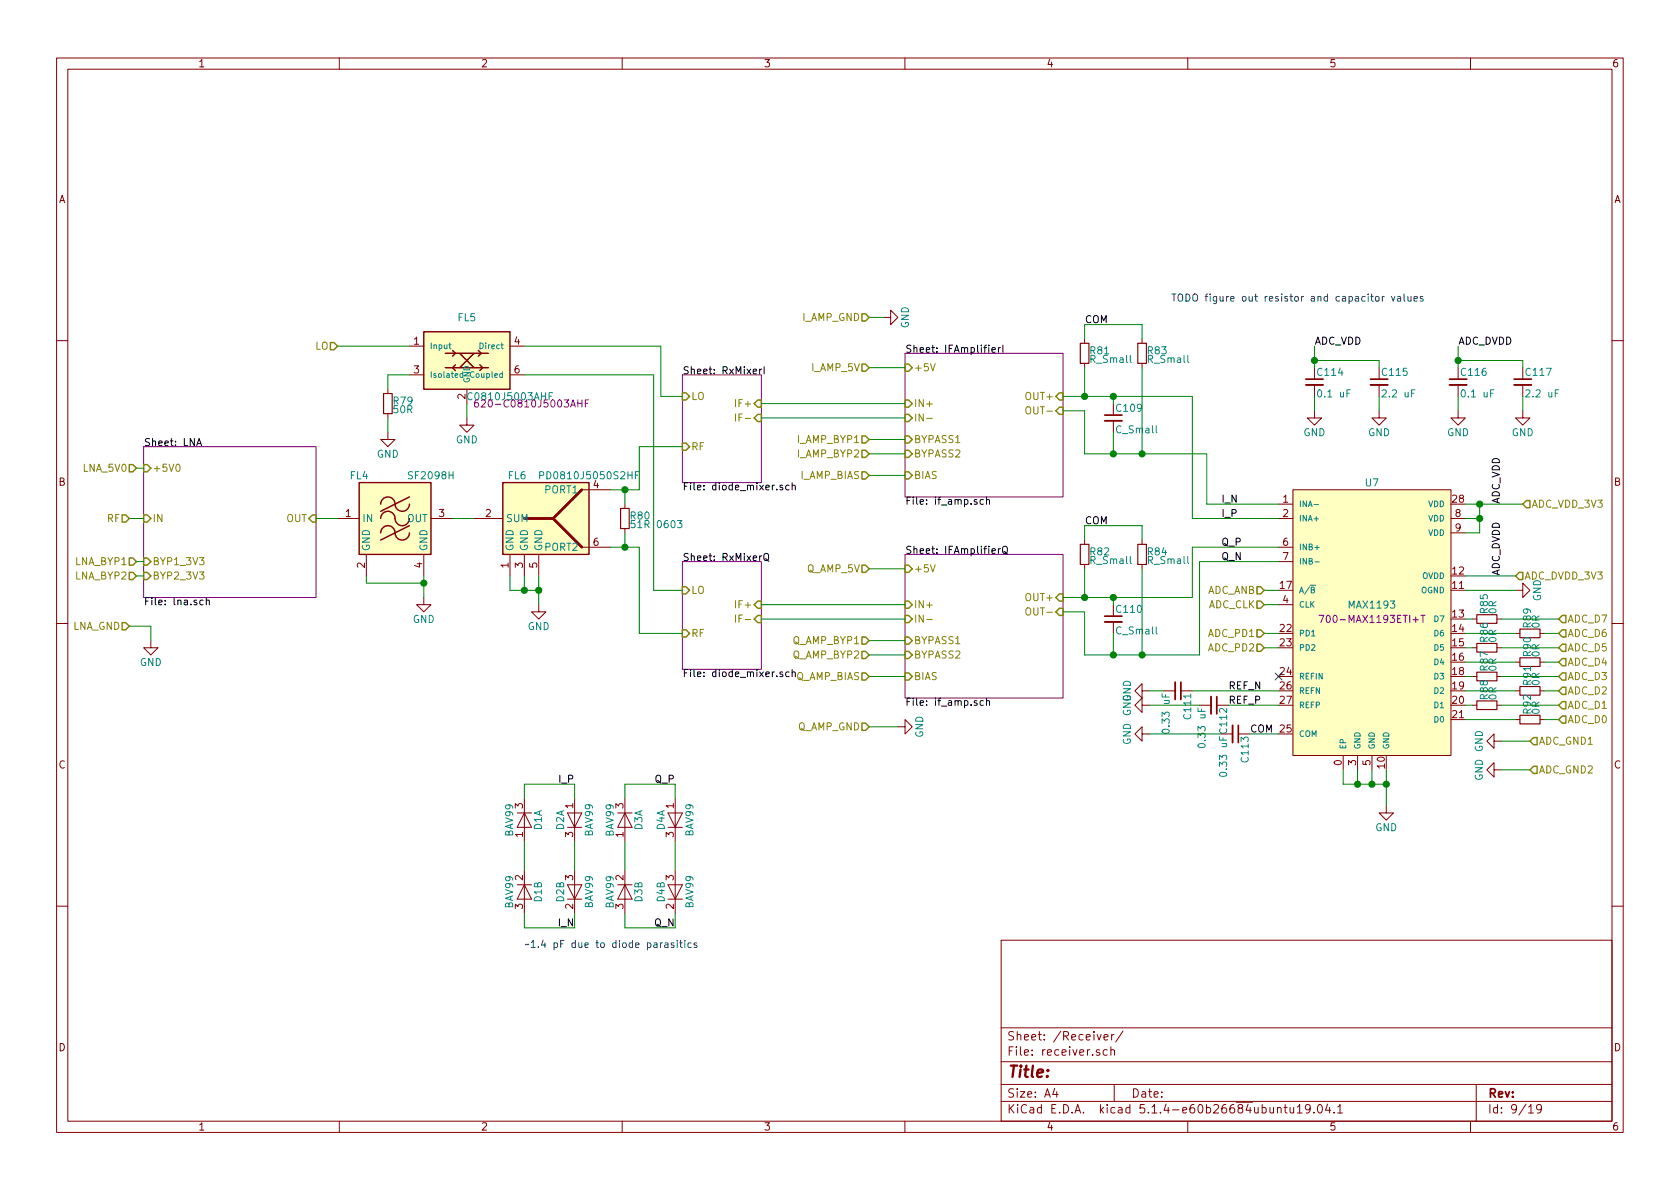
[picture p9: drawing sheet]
EESchema Schematic File Version 4
LIBS:discrete-rf-board-cache
EELAYER 30 0
EELAYER END
$Descr A4 11693 8268
encoding utf-8
Sheet 9 19
Title ""
Date ""
Rev ""
Comp ""
Comment1 ""
Comment2 ""
Comment3 ""
Comment4 ""
$EndDescr
$Sheet
S 6300 2450 1100 1000
U 5CC4DFC2
F0 "IFAmplifierI" 50
F1 "if_amp.sch" 50
F2 "+5V" I L 6300 2550 50 
F3 "IN+" I L 6300 2800 50 
F4 "IN-" I L 6300 2900 50 
F5 "BIAS" I L 6300 3300 50 
F6 "OUT+" I R 7400 2750 50 
F7 "OUT-" I R 7400 2850 50 
F8 "BYPASS1" I L 6300 3050 50 
F9 "BYPASS2" I L 6300 3150 50 
$EndSheet
$Sheet
S 4750 3900 550  750 
U 5CC4015A
F0 "RxMixerQ" 50
F1 "diode_mixer.sch" 50
F2 "LO" I L 4750 4100 50 
F3 "RF" I L 4750 4400 50 
F4 "IF+" I R 5300 4200 50 
F5 "IF-" I R 5300 4300 50 
$EndSheet
$Sheet
S 6300 3850 1100 1000
U 5CC9409A
F0 "IFAmplifierQ" 50
F1 "if_amp.sch" 50
F2 "+5V" I L 6300 3950 50 
F3 "IN+" I L 6300 4200 50 
F4 "IN-" I L 6300 4300 50 
F5 "BIAS" I L 6300 4700 50 
F6 "OUT+" I R 7400 4150 50 
F7 "OUT-" I R 7400 4250 50 
F8 "BYPASS1" I L 6300 4450 50 
F9 "BYPASS2" I L 6300 4550 50 
$EndSheet
$Sheet
S 1000 3100 1200 1050
U 5CE74EBE
F0 "LNA" 50
F1 "lna.sch" 50
F2 "OUT" I R 2200 3600 50 
F3 "IN" I L 1000 3600 50 
F4 "+5V0" I L 1000 3250 50 
F5 "BYP1_3V3" I L 1000 3900 50 
F6 "BYP2_3V3" I L 1000 4000 50 
$EndSheet
$Comp
L discrete-parts:SF2098H FL4
U 1 1
P 2750 3600
F 0 "FL4" H 2500 3900 50  0000 C CNN
F 1 "SF2098H" H 3000 3900 50  0000 C CNN
F 2 "" H 2750 3150 50  0001 C CNN
F 3 "" H 2750 4000 50  0001 C CNN
F 4 "719-SF2098H " H 2750 3600 50  0001 C CNN "Mouser"
	1    2750 3600
	1    0    0    -1  
$EndComp
$Comp
L power:GND #PWR0133
U 1 1
P 2950 4150
F 0 "#PWR0133" H 2950 3900 50  0001 C CNN
F 1 "GND" H 2950 4000 50  0000 C CNN
F 2 "" H 2950 4150 50  0001 C CNN
F 3 "" H 2950 4150 50  0001 C CNN
	1    2950 4150
	1    0    0    -1  
$EndComp
Wire Wire Line
	2550 4000 2550 4050
Wire Wire Line
	2550 4050 2950 4050
Wire Wire Line
	2950 4050 2950 4000
Wire Wire Line
	2950 4050 2950 4150
Connection ~ 2950 4050
Wire Wire Line
	2200 3600 2350 3600
Text HLabel 900  3600 0    50   Input ~ 0
RF
Wire Wire Line
	900  3600 1000 3600
Wire Wire Line
	4250 3400 4350 3400
Wire Wire Line
	4450 3400 4450 3100
Wire Wire Line
	4450 3100 4750 3100
Wire Wire Line
	4250 3800 4350 3800
Wire Wire Line
	4450 3800 4450 4400
Wire Wire Line
	4450 4400 4750 4400
Wire Wire Line
	3300 3600 3150 3600
$Comp
L discrete-parts:PD0810J5050S2HF FL?
U 1 1
P 3850 3600
AR Path="/5CA6B0B3/5D8AC43A" Ref="FL?"  Part="1" 
AR Path="/5CA6B0AA/5D8AC43A" Ref="FL6"  Part="1" 
F 0 "FL6" H 3600 3900 50  0000 C CNN
F 1 "PD0810J5050S2HF" H 4100 3900 50  0000 C CNN
F 2 "discrete_footprints:Anaren_PD0810J5050S2HF" H 3750 3150 50  0001 C CNN
F 3 "" H 4150 3050 50  0001 C CNN
F 4 " 620-PD0810J5050S2HF" H 3850 3600 50  0001 C CNN "Mouser"
	1    3850 3600
	1    0    0    -1  
$EndComp
$Comp
L power:GND #PWR0135
U 1 1
P 3750 4200
F 0 "#PWR0135" H 3750 3950 50  0001 C CNN
F 1 "GND" H 3750 4050 50  0000 C CNN
F 2 "" H 3750 4200 50  0001 C CNN
F 3 "" H 3750 4200 50  0001 C CNN
	1    3750 4200
	1    0    0    -1  
$EndComp
Wire Wire Line
	3750 4000 3750 4100
Wire Wire Line
	3650 4000 3650 4100
Wire Wire Line
	3650 4100 3750 4100
Connection ~ 3750 4100
Wire Wire Line
	3750 4100 3750 4200
Wire Wire Line
	3550 4000 3550 4100
Wire Wire Line
	3550 4100 3650 4100
Connection ~ 3650 4100
$Comp
L discrete-parts:C0810J5003AHF FL5
U 1 1
P 3250 2200
F 0 "FL5" H 3250 2200 50  0000 C CNN
F 1 "C0810J5003AHF" H 3550 1650 50  0000 C CNN
F 2 "discrete_footprints:Anaren_C0810J5003AHF" H 3250 2200 50  0001 C CNN
F 3 "" H 3250 2200 50  0001 C CNN
F 4 " 620-C0810J5003AHF " H 3700 1600 50  0000 C CNN "Mouser"
	1    3250 2200
	1    0    0    -1  
$EndComp
Wire Wire Line
	3650 2400 4600 2400
Wire Wire Line
	4600 2400 4600 2750
Wire Wire Line
	4600 2750 4750 2750
Wire Wire Line
	3650 2600 4550 2600
Wire Wire Line
	4550 2600 4550 4100
Wire Wire Line
	4550 4100 4750 4100
$Comp
L power:GND #PWR0134
U 1 1
P 3250 2900
F 0 "#PWR0134" H 3250 2650 50  0001 C CNN
F 1 "GND" H 3250 2750 50  0000 C CNN
F 2 "" H 3250 2900 50  0001 C CNN
F 3 "" H 3250 2900 50  0001 C CNN
	1    3250 2900
	1    0    0    -1  
$EndComp
Wire Wire Line
	3250 2900 3250 2800
$Comp
L Device:R_Small R79
U 1 1
P 2700 2800
F 0 "R79" H 2730 2820 50  0000 L CNN
F 1 "50R" H 2730 2760 50  0000 L CNN
F 2 "" H 2700 2800 50  0001 C CNN
F 3 "~" H 2700 2800 50  0001 C CNN
	1    2700 2800
	1    0    0    -1  
$EndComp
$Comp
L power:GND #PWR0132
U 1 1
P 2700 3000
F 0 "#PWR0132" H 2700 2750 50  0001 C CNN
F 1 "GND" H 2700 2850 50  0000 C CNN
F 2 "" H 2700 3000 50  0001 C CNN
F 3 "" H 2700 3000 50  0001 C CNN
	1    2700 3000
	1    0    0    -1  
$EndComp
Wire Wire Line
	2700 3000 2700 2900
Wire Wire Line
	2700 2700 2700 2600
Wire Wire Line
	2700 2600 2850 2600
Text HLabel 2350 2400 0    50   Input ~ 0
LO
Wire Wire Line
	2350 2400 2850 2400
$Comp
L discrete-parts:MAX1193 U7
U 1 1
P 9550 3400
F 0 "U7" H 9550 3450 50  0000 C CNN
F 1 "MAX1193" H 9550 2600 50  0000 C CNN
F 2 "" H 9550 3400 50  0001 C CNN
F 3 "" H 9550 3400 50  0001 C CNN
F 4 " 700-MAX1193ETI+T " H 9550 2500 50  0000 C CNN "Mouser"
	1    9550 3400
	1    0    0    -1  
$EndComp
$Comp
L Device:R_Small R82
U 1 1
P 7550 3850
F 0 "R82" H 7580 3870 50  0000 L CNN
F 1 "R_Small" H 7580 3810 50  0000 L CNN
F 2 "" H 7550 3850 50  0001 C CNN
F 3 "~" H 7550 3850 50  0001 C CNN
	1    7550 3850
	1    0    0    -1  
$EndComp
$Comp
L Device:R_Small R84
U 1 1
P 7950 3850
F 0 "R84" H 7980 3870 50  0000 L CNN
F 1 "R_Small" H 7980 3810 50  0000 L CNN
F 2 "" H 7950 3850 50  0001 C CNN
F 3 "~" H 7950 3850 50  0001 C CNN
	1    7950 3850
	1    0    0    -1  
$EndComp
$Comp
L Device:C_Small C110
U 1 1
P 7750 4300
F 0 "C110" H 7760 4370 50  0000 L CNN
F 1 "C_Small" H 7760 4220 50  0000 L CNN
F 2 "" H 7750 4300 50  0001 C CNN
F 3 "~" H 7750 4300 50  0001 C CNN
	1    7750 4300
	1    0    0    -1  
$EndComp
Wire Wire Line
	7400 4150 7550 4150
Wire Wire Line
	7550 4150 7550 3950
Wire Wire Line
	7400 4250 7550 4250
Wire Wire Line
	7550 4250 7550 4550
Wire Wire Line
	7550 4550 7750 4550
Wire Wire Line
	7750 4550 7750 4400
Wire Wire Line
	7750 4550 7950 4550
Wire Wire Line
	7950 4550 7950 3950
Connection ~ 7750 4550
Wire Wire Line
	7750 4200 7750 4150
Wire Wire Line
	7750 4150 7550 4150
Connection ~ 7550 4150
Wire Wire Line
	7750 4150 8300 4150
Wire Wire Line
	8300 4150 8300 3800
Wire Wire Line
	8300 3800 8900 3800
Connection ~ 7750 4150
Wire Wire Line
	8350 3900 8350 4550
Wire Wire Line
	8350 4550 7950 4550
Connection ~ 7950 4550
Wire Wire Line
	7950 3750 7950 3650
Wire Wire Line
	7950 3650 7550 3650
Wire Wire Line
	7550 3650 7550 3750
Text Label 7550 3650 0    50   ~ 0
COM
$Comp
L Device:R_Small R81
U 1 1
P 7550 2450
F 0 "R81" H 7580 2470 50  0000 L CNN
F 1 "R_Small" H 7580 2410 50  0000 L CNN
F 2 "" H 7550 2450 50  0001 C CNN
F 3 "~" H 7550 2450 50  0001 C CNN
	1    7550 2450
	1    0    0    -1  
$EndComp
$Comp
L Device:R_Small R83
U 1 1
P 7950 2450
F 0 "R83" H 7980 2470 50  0000 L CNN
F 1 "R_Small" H 7980 2410 50  0000 L CNN
F 2 "" H 7950 2450 50  0001 C CNN
F 3 "~" H 7950 2450 50  0001 C CNN
	1    7950 2450
	1    0    0    -1  
$EndComp
$Comp
L Device:C_Small C109
U 1 1
P 7750 2900
F 0 "C109" H 7760 2970 50  0000 L CNN
F 1 "C_Small" H 7760 2820 50  0000 L CNN
F 2 "" H 7750 2900 50  0001 C CNN
F 3 "~" H 7750 2900 50  0001 C CNN
	1    7750 2900
	1    0    0    -1  
$EndComp
Wire Wire Line
	7400 2750 7550 2750
Wire Wire Line
	7550 2750 7550 2550
Wire Wire Line
	7400 2850 7550 2850
Wire Wire Line
	7550 2850 7550 3150
Wire Wire Line
	7550 3150 7750 3150
Wire Wire Line
	7750 3150 7750 3000
Wire Wire Line
	7750 3150 7950 3150
Wire Wire Line
	7950 3150 7950 2550
Connection ~ 7750 3150
Wire Wire Line
	7750 2800 7750 2750
Wire Wire Line
	7750 2750 7550 2750
Connection ~ 7550 2750
Connection ~ 7750 2750
Connection ~ 7950 3150
Wire Wire Line
	7950 2350 7950 2250
Wire Wire Line
	7950 2250 7550 2250
Wire Wire Line
	7550 2250 7550 2350
Text Label 7550 2250 0    50   ~ 0
COM
Wire Wire Line
	8400 3150 7950 3150
Wire Wire Line
	7750 2750 8300 2750
Wire Wire Line
	8400 3150 8400 3500
Wire Wire Line
	8400 3500 8900 3500
Wire Wire Line
	8300 2750 8300 3600
Wire Wire Line
	8300 3600 8900 3600
$Comp
L power:GND #PWR0143
U 1 1
P 9650 5600
F 0 "#PWR0143" H 9650 5350 50  0001 C CNN
F 1 "GND" H 9650 5450 50  0000 C CNN
F 2 "" H 9650 5600 50  0001 C CNN
F 3 "" H 9650 5600 50  0001 C CNN
	1    9650 5600
	1    0    0    -1  
$EndComp
Wire Wire Line
	9650 5600 9650 5450
Wire Wire Line
	9550 5350 9550 5450
Wire Wire Line
	9550 5450 9650 5450
Connection ~ 9650 5450
Wire Wire Line
	9650 5450 9650 5350
Wire Wire Line
	9450 5350 9450 5450
Wire Wire Line
	9450 5450 9550 5450
Connection ~ 9550 5450
Wire Wire Line
	9350 5350 9350 5450
Wire Wire Line
	9350 5450 9450 5450
Connection ~ 9450 5450
Wire Wire Line
	8700 5100 8900 5100
Text Label 8700 5100 0    50   ~ 0
COM
$Comp
L Device:C_Small C113
U 1 1
P 8600 5100
F 0 "C113" H 8610 5170 50  0000 L CNN
F 1 "0.33 uF" H 8610 5020 50  0000 L CNN
F 2 "" H 8600 5100 50  0001 C CNN
F 3 "~" H 8600 5100 50  0001 C CNN
	1    8600 5100
	0    1    1    0   
$EndComp
$Comp
L Device:C_Small C111
U 1 1
P 8200 4800
F 0 "C111" H 8210 4870 50  0000 L CNN
F 1 "0.33 uF" H 8210 4720 50  0000 L CNN
F 2 "" H 8200 4800 50  0001 C CNN
F 3 "~" H 8200 4800 50  0001 C CNN
	1    8200 4800
	0    1    1    0   
$EndComp
$Comp
L Device:C_Small C112
U 1 1
P 8450 4900
F 0 "C112" H 8460 4970 50  0000 L CNN
F 1 "0.33 uF" H 8460 4820 50  0000 L CNN
F 2 "" H 8450 4900 50  0001 C CNN
F 3 "~" H 8450 4900 50  0001 C CNN
	1    8450 4900
	0    1    1    0   
$EndComp
Wire Wire Line
	8550 4900 8900 4900
Wire Wire Line
	8300 4800 8900 4800
$Comp
L power:GND #PWR0138
U 1 1
P 8000 4800
F 0 "#PWR0138" H 8000 4550 50  0001 C CNN
F 1 "GND" H 8000 4650 50  0000 C CNN
F 2 "" H 8000 4800 50  0001 C CNN
F 3 "" H 8000 4800 50  0001 C CNN
	1    8000 4800
	0    1    1    0   
$EndComp
Wire Wire Line
	8000 4800 8100 4800
$Comp
L power:GND #PWR0139
U 1 1
P 8000 4900
F 0 "#PWR0139" H 8000 4650 50  0001 C CNN
F 1 "GND" H 8000 4750 50  0000 C CNN
F 2 "" H 8000 4900 50  0001 C CNN
F 3 "" H 8000 4900 50  0001 C CNN
	1    8000 4900
	0    1    1    0   
$EndComp
Wire Wire Line
	8000 4900 8350 4900
$Comp
L power:GND #PWR0140
U 1 1
P 8000 5100
F 0 "#PWR0140" H 8000 4850 50  0001 C CNN
F 1 "GND" H 8000 4950 50  0000 C CNN
F 2 "" H 8000 5100 50  0001 C CNN
F 3 "" H 8000 5100 50  0001 C CNN
	1    8000 5100
	0    1    1    0   
$EndComp
Wire Wire Line
	8000 5100 8500 5100
Text Label 8500 3600 0    50   ~ 0
I_P
Text Label 8500 3500 0    50   ~ 0
I_N
Text Label 8500 3800 0    50   ~ 0
Q_P
Text Label 8500 3900 0    50   ~ 0
Q_N
Text HLabel 8800 4100 0    50   Input ~ 0
ADC_ANB
Text HLabel 8800 4200 0    50   Input ~ 0
ADC_CLK
Text HLabel 8800 4400 0    50   Input ~ 0
ADC_PD1
Text HLabel 8800 4500 0    50   Input ~ 0
ADC_PD2
Wire Wire Line
	8350 3900 8900 3900
Wire Wire Line
	8800 4100 8900 4100
Wire Wire Line
	8900 4200 8800 4200
Wire Wire Line
	8800 4400 8900 4400
Wire Wire Line
	8900 4500 8800 4500
Text HLabel 10850 4300 2    50   Input ~ 0
ADC_D7
Text HLabel 10850 4400 2    50   Input ~ 0
ADC_D6
Text HLabel 10850 4500 2    50   Input ~ 0
ADC_D5
Text HLabel 10850 4600 2    50   Input ~ 0
ADC_D4
Text HLabel 10850 4700 2    50   Input ~ 0
ADC_D3
Text HLabel 10850 4800 2    50   Input ~ 0
ADC_D2
Text HLabel 10850 4900 2    50   Input ~ 0
ADC_D1
Text HLabel 10850 5000 2    50   Input ~ 0
ADC_D0
$Comp
L Device:R_Small R85
U 1 1
P 10350 4300
F 0 "R85" H 10380 4320 50  0000 L CNN
F 1 "0R" H 10380 4260 50  0000 L CNN
F 2 "" H 10350 4300 50  0001 C CNN
F 3 "~" H 10350 4300 50  0001 C CNN
	1    10350 4300
	0    -1   -1   0   
$EndComp
$Comp
L Device:R_Small R89
U 1 1
P 10650 4400
F 0 "R89" H 10680 4420 50  0000 L CNN
F 1 "0R" H 10680 4360 50  0000 L CNN
F 2 "" H 10650 4400 50  0001 C CNN
F 3 "~" H 10650 4400 50  0001 C CNN
	1    10650 4400
	0    -1   -1   0   
$EndComp
$Comp
L Device:R_Small R86
U 1 1
P 10350 4500
F 0 "R86" H 10380 4520 50  0000 L CNN
F 1 "0R" H 10380 4460 50  0000 L CNN
F 2 "" H 10350 4500 50  0001 C CNN
F 3 "~" H 10350 4500 50  0001 C CNN
	1    10350 4500
	0    -1   -1   0   
$EndComp
$Comp
L Device:R_Small R90
U 1 1
P 10650 4600
F 0 "R90" H 10680 4620 50  0000 L CNN
F 1 "0R" H 10680 4560 50  0000 L CNN
F 2 "" H 10650 4600 50  0001 C CNN
F 3 "~" H 10650 4600 50  0001 C CNN
	1    10650 4600
	0    -1   -1   0   
$EndComp
$Comp
L Device:R_Small R87
U 1 1
P 10350 4700
F 0 "R87" H 10380 4720 50  0000 L CNN
F 1 "0R" H 10380 4660 50  0000 L CNN
F 2 "" H 10350 4700 50  0001 C CNN
F 3 "~" H 10350 4700 50  0001 C CNN
	1    10350 4700
	0    -1   -1   0   
$EndComp
$Comp
L Device:R_Small R91
U 1 1
P 10650 4800
F 0 "R91" H 10680 4820 50  0000 L CNN
F 1 "0R" H 10680 4760 50  0000 L CNN
F 2 "" H 10650 4800 50  0001 C CNN
F 3 "~" H 10650 4800 50  0001 C CNN
	1    10650 4800
	0    -1   -1   0   
$EndComp
$Comp
L Device:R_Small R88
U 1 1
P 10350 4900
F 0 "R88" H 10380 4920 50  0000 L CNN
F 1 "0R" H 10380 4860 50  0000 L CNN
F 2 "" H 10350 4900 50  0001 C CNN
F 3 "~" H 10350 4900 50  0001 C CNN
	1    10350 4900
	0    -1   -1   0   
$EndComp
$Comp
L Device:R_Small R92
U 1 1
P 10650 5000
F 0 "R92" H 10680 5020 50  0000 L CNN
F 1 "0R" H 10680 4960 50  0000 L CNN
F 2 "" H 10650 5000 50  0001 C CNN
F 3 "~" H 10650 5000 50  0001 C CNN
	1    10650 5000
	0    -1   -1   0   
$EndComp
Wire Wire Line
	10450 4900 10850 4900
Wire Wire Line
	10850 5000 10750 5000
Wire Wire Line
	10200 5000 10550 5000
Wire Wire Line
	10200 4900 10250 4900
Wire Wire Line
	10200 4800 10550 4800
Wire Wire Line
	10750 4800 10850 4800
Wire Wire Line
	10850 4700 10450 4700
Wire Wire Line
	10250 4700 10200 4700
Wire Wire Line
	10200 4600 10550 4600
Wire Wire Line
	10750 4600 10850 4600
Wire Wire Line
	10850 4500 10450 4500
Wire Wire Line
	10250 4500 10200 4500
Wire Wire Line
	10200 4400 10550 4400
Wire Wire Line
	10750 4400 10850 4400
Wire Wire Line
	10850 4300 10450 4300
Wire Wire Line
	10250 4300 10200 4300
Wire Wire Line
	5300 2800 6300 2800
Wire Wire Line
	5300 2900 6300 2900
$Sheet
S 4750 2600 550  750 
U 5CC1CC09
F0 "RxMixerI" 50
F1 "diode_mixer.sch" 50
F2 "LO" I L 4750 2750 50 
F3 "RF" I L 4750 3100 50 
F4 "IF+" I R 5300 2800 50 
F5 "IF-" I R 5300 2900 50 
$EndSheet
Wire Wire Line
	5300 4200 6300 4200
Wire Wire Line
	5300 4300 6300 4300
Text HLabel 6050 3950 0    50   Input ~ 0
Q_AMP_5V
Text HLabel 6050 4450 0    50   Input ~ 0
Q_AMP_BYP1
Text HLabel 6050 4550 0    50   Input ~ 0
Q_AMP_BYP2
Text HLabel 6050 4700 0    50   Input ~ 0
Q_AMP_BIAS
Wire Wire Line
	6050 3950 6300 3950
Wire Wire Line
	6050 4450 6300 4450
Wire Wire Line
	6300 4550 6050 4550
Wire Wire Line
	6050 4700 6300 4700
Text HLabel 10600 3500 2    50   Input ~ 0
ADC_VDD_3V3
Wire Wire Line
	10600 3500 10300 3500
Wire Wire Line
	10200 3600 10300 3600
Wire Wire Line
	10300 3600 10300 3500
Connection ~ 10300 3500
Wire Wire Line
	10300 3500 10200 3500
Wire Wire Line
	10200 3700 10300 3700
Wire Wire Line
	10300 3700 10300 3600
Connection ~ 10300 3600
Text HLabel 10550 4000 2    50   Input ~ 0
ADC_DVDD_3V3
$Comp
L power:GND #PWR0147
U 1 1
P 10550 4100
F 0 "#PWR0147" H 10550 3850 50  0001 C CNN
F 1 "GND" H 10550 3950 50  0000 C CNN
F 2 "" H 10550 4100 50  0001 C CNN
F 3 "" H 10550 4100 50  0001 C CNN
	1    10550 4100
	0    -1   -1   0   
$EndComp
Wire Wire Line
	10550 4100 10200 4100
Wire Wire Line
	10200 4000 10550 4000
Text Label 10450 3500 1    50   ~ 0
ADC_VDD
Text Label 10450 4000 1    50   ~ 0
ADC_DVDD
Text HLabel 6050 2550 0    50   Input ~ 0
I_AMP_5V
Wire Wire Line
	6050 2550 6300 2550
Text HLabel 6050 3050 0    50   Input ~ 0
I_AMP_BYP1
Text HLabel 6050 3150 0    50   Input ~ 0
I_AMP_BYP2
Text HLabel 6050 3300 0    50   Input ~ 0
I_AMP_BIAS
Wire Wire Line
	6050 3300 6300 3300
Wire Wire Line
	6300 3150 6050 3150
Wire Wire Line
	6050 3050 6300 3050
NoConn ~ 8900 4700
Text Label 8550 4800 0    50   ~ 0
REF_N
Text Label 8550 4900 0    50   ~ 0
REF_P
Text Notes 8150 2100 0    50   ~ 0
TODO figure out resistor and capacitor values
Text Label 9150 2400 0    50   ~ 0
ADC_VDD
Text Label 10150 2400 0    50   ~ 0
ADC_DVDD
$Comp
L Device:C_Small C117
U 1 1
P 10600 2650
F 0 "C117" H 10610 2720 50  0000 L CNN
F 1 "2.2 uF" H 10610 2570 50  0000 L CNN
F 2 "" H 10600 2650 50  0001 C CNN
F 3 "~" H 10600 2650 50  0001 C CNN
	1    10600 2650
	1    0    0    -1  
$EndComp
$Comp
L Device:C_Small C116
U 1 1
P 10150 2650
F 0 "C116" H 10160 2720 50  0000 L CNN
F 1 "0.1 uF" H 10160 2570 50  0000 L CNN
F 2 "" H 10150 2650 50  0001 C CNN
F 3 "~" H 10150 2650 50  0001 C CNN
	1    10150 2650
	1    0    0    -1  
$EndComp
$Comp
L power:GND #PWR0148
U 1 1
P 10600 2850
F 0 "#PWR0148" H 10600 2600 50  0001 C CNN
F 1 "GND" H 10600 2700 50  0000 C CNN
F 2 "" H 10600 2850 50  0001 C CNN
F 3 "" H 10600 2850 50  0001 C CNN
	1    10600 2850
	1    0    0    -1  
$EndComp
Wire Wire Line
	10150 2400 10150 2500
Wire Wire Line
	10150 2500 10600 2500
Wire Wire Line
	10600 2500 10600 2550
Connection ~ 10150 2500
Wire Wire Line
	10150 2500 10150 2550
Wire Wire Line
	10600 2750 10600 2850
Wire Wire Line
	10150 2850 10150 2750
$Comp
L power:GND #PWR0144
U 1 1
P 10150 2850
F 0 "#PWR0144" H 10150 2600 50  0001 C CNN
F 1 "GND" H 10150 2700 50  0000 C CNN
F 2 "" H 10150 2850 50  0001 C CNN
F 3 "" H 10150 2850 50  0001 C CNN
	1    10150 2850
	1    0    0    -1  
$EndComp
$Comp
L Device:C_Small C115
U 1 1
P 9600 2650
F 0 "C115" H 9610 2720 50  0000 L CNN
F 1 "2.2 uF" H 9610 2570 50  0000 L CNN
F 2 "" H 9600 2650 50  0001 C CNN
F 3 "~" H 9600 2650 50  0001 C CNN
	1    9600 2650
	1    0    0    -1  
$EndComp
$Comp
L Device:C_Small C114
U 1 1
P 9150 2650
F 0 "C114" H 9160 2720 50  0000 L CNN
F 1 "0.1 uF" H 9160 2570 50  0000 L CNN
F 2 "" H 9150 2650 50  0001 C CNN
F 3 "~" H 9150 2650 50  0001 C CNN
	1    9150 2650
	1    0    0    -1  
$EndComp
$Comp
L power:GND #PWR0142
U 1 1
P 9600 2850
F 0 "#PWR0142" H 9600 2600 50  0001 C CNN
F 1 "GND" H 9600 2700 50  0000 C CNN
F 2 "" H 9600 2850 50  0001 C CNN
F 3 "" H 9600 2850 50  0001 C CNN
	1    9600 2850
	1    0    0    -1  
$EndComp
Wire Wire Line
	9150 2400 9150 2500
Wire Wire Line
	9150 2500 9600 2500
Wire Wire Line
	9600 2500 9600 2550
Connection ~ 9150 2500
Wire Wire Line
	9150 2500 9150 2550
Wire Wire Line
	9600 2750 9600 2850
Wire Wire Line
	9150 2850 9150 2750
$Comp
L power:GND #PWR0141
U 1 1
P 9150 2850
F 0 "#PWR0141" H 9150 2600 50  0001 C CNN
F 1 "GND" H 9150 2700 50  0000 C CNN
F 2 "" H 9150 2850 50  0001 C CNN
F 3 "" H 9150 2850 50  0001 C CNN
	1    9150 2850
	1    0    0    -1  
$EndComp
$Comp
L Diode:BAV99 D1
U 2 1
P 3650 6200
F 0 "D1" H 3650 6300 50  0000 C CNN
F 1 "BAV99" H 3650 6100 50  0000 C CNN
F 2 "Package_TO_SOT_SMD:SOT-23" H 3650 6050 50  0001 C CNN
F 3 "https://assets.nexperia.com/documents/data-sheet/BAV99_SER.pdf" H 3650 6300 50  0001 C CNN
	2    3650 6200
	0    1    1    0   
$EndComp
$Comp
L Diode:BAV99 D1
U 1 1
P 3650 5700
F 0 "D1" H 3650 5800 50  0000 C CNN
F 1 "BAV99" H 3650 5600 50  0000 C CNN
F 2 "Package_TO_SOT_SMD:SOT-23" H 3650 5550 50  0001 C CNN
F 3 "https://assets.nexperia.com/documents/data-sheet/BAV99_SER.pdf" H 3650 5800 50  0001 C CNN
	1    3650 5700
	0    1    1    0   
$EndComp
Text Label 4000 6450 2    50   ~ 0
I_N
Wire Wire Line
	3650 5850 3650 6050
Wire Wire Line
	3650 5450 3650 5550
Wire Wire Line
	3650 6450 3650 6350
$Comp
L Diode:BAV99 D2
U 1 1
P 4000 5700
F 0 "D2" H 4000 5800 50  0000 C CNN
F 1 "BAV99" H 4000 5600 50  0000 C CNN
F 2 "Package_TO_SOT_SMD:SOT-23" H 4000 5550 50  0001 C CNN
F 3 "https://assets.nexperia.com/documents/data-sheet/BAV99_SER.pdf" H 4000 5800 50  0001 C CNN
	1    4000 5700
	0    -1   -1   0   
$EndComp
$Comp
L Diode:BAV99 D2
U 2 1
P 4000 6200
F 0 "D2" H 4000 6300 50  0000 C CNN
F 1 "BAV99" H 4000 6100 50  0000 C CNN
F 2 "Package_TO_SOT_SMD:SOT-23" H 4000 6050 50  0001 C CNN
F 3 "https://assets.nexperia.com/documents/data-sheet/BAV99_SER.pdf" H 4000 6300 50  0001 C CNN
	2    4000 6200
	0    -1   -1   0   
$EndComp
Wire Wire Line
	4000 6050 4000 5850
Wire Wire Line
	4000 6450 4000 6350
Wire Wire Line
	4000 5450 4000 5550
$Comp
L Diode:BAV99 D3
U 2 1
P 4350 6200
F 0 "D3" H 4350 6300 50  0000 C CNN
F 1 "BAV99" H 4350 6100 50  0000 C CNN
F 2 "Package_TO_SOT_SMD:SOT-23" H 4350 6050 50  0001 C CNN
F 3 "https://assets.nexperia.com/documents/data-sheet/BAV99_SER.pdf" H 4350 6300 50  0001 C CNN
	2    4350 6200
	0    1    1    0   
$EndComp
$Comp
L Diode:BAV99 D3
U 1 1
P 4350 5700
F 0 "D3" H 4350 5800 50  0000 C CNN
F 1 "BAV99" H 4350 5600 50  0000 C CNN
F 2 "Package_TO_SOT_SMD:SOT-23" H 4350 5550 50  0001 C CNN
F 3 "https://assets.nexperia.com/documents/data-sheet/BAV99_SER.pdf" H 4350 5800 50  0001 C CNN
	1    4350 5700
	0    1    1    0   
$EndComp
Wire Wire Line
	4350 5850 4350 6050
Wire Wire Line
	4350 5450 4350 5550
Wire Wire Line
	4350 6450 4350 6350
Wire Wire Line
	4700 5450 4700 5550
Text Label 4000 5450 2    50   ~ 0
I_P
Text Label 4700 5450 2    50   ~ 0
Q_P
Wire Wire Line
	3650 6450 4000 6450
Wire Wire Line
	4350 6450 4700 6450
Wire Wire Line
	3650 5450 4000 5450
Wire Wire Line
	4350 5450 4700 5450
Text Label 4700 6450 2    50   ~ 0
Q_N
Wire Wire Line
	4700 6450 4700 6350
Wire Wire Line
	4700 6050 4700 5850
$Comp
L Diode:BAV99 D4
U 2 1
P 4700 6200
F 0 "D4" H 4700 6300 50  0000 C CNN
F 1 "BAV99" H 4700 6100 50  0000 C CNN
F 2 "Package_TO_SOT_SMD:SOT-23" H 4700 6050 50  0001 C CNN
F 3 "https://assets.nexperia.com/documents/data-sheet/BAV99_SER.pdf" H 4700 6300 50  0001 C CNN
	2    4700 6200
	0    -1   -1   0   
$EndComp
$Comp
L Diode:BAV99 D4
U 1 1
P 4700 5700
F 0 "D4" H 4700 5800 50  0000 C CNN
F 1 "BAV99" H 4700 5600 50  0000 C CNN
F 2 "Package_TO_SOT_SMD:SOT-23" H 4700 5550 50  0001 C CNN
F 3 "https://assets.nexperia.com/documents/data-sheet/BAV99_SER.pdf" H 4700 5800 50  0001 C CNN
	1    4700 5700
	0    -1   -1   0   
$EndComp
Text HLabel 950  3900 0    50   Input ~ 0
LNA_BYP1
Text HLabel 950  4000 0    50   Input ~ 0
LNA_BYP2
Wire Wire Line
	950  4000 1000 4000
Wire Wire Line
	1000 3900 950  3900
Text HLabel 950  3250 0    50   Input ~ 0
LNA_5V0
Wire Wire Line
	950  3250 1000 3250
Text Notes 3650 6600 0    50   ~ 0
~~1.4 pF due to diode parasitics
Text HLabel 10650 5150 2    50   Input ~ 0
ADC_GND1
Text HLabel 6050 5050 0    50   Input ~ 0
Q_AMP_GND
Text HLabel 6050 2200 0    50   Input ~ 0
I_AMP_GND
$Comp
L power:GND #PWR0136
U 1 1
P 6150 2200
F 0 "#PWR0136" H 6150 1950 50  0001 C CNN
F 1 "GND" H 6150 2050 50  0000 C CNN
F 2 "" H 6150 2200 50  0001 C CNN
F 3 "" H 6150 2200 50  0001 C CNN
	1    6150 2200
	0    -1   1    0   
$EndComp
Wire Wire Line
	6150 2200 6050 2200
Text HLabel 900  4350 0    50   Input ~ 0
LNA_GND
$Comp
L power:GND #PWR0131
U 1 1
P 1050 4450
F 0 "#PWR0131" H 1050 4200 50  0001 C CNN
F 1 "GND" H 1050 4300 50  0000 C CNN
F 2 "" H 1050 4450 50  0001 C CNN
F 3 "" H 1050 4450 50  0001 C CNN
	1    1050 4450
	1    0    0    -1  
$EndComp
Wire Wire Line
	1050 4450 1050 4350
Wire Wire Line
	1050 4350 900  4350
$Comp
L power:GND #PWR0137
U 1 1
P 6250 5050
F 0 "#PWR0137" H 6250 4800 50  0001 C CNN
F 1 "GND" H 6250 4900 50  0000 C CNN
F 2 "" H 6250 5050 50  0001 C CNN
F 3 "" H 6250 5050 50  0001 C CNN
	1    6250 5050
	0    -1   -1   0   
$EndComp
Wire Wire Line
	6050 5050 6250 5050
$Comp
L power:GND #PWR0145
U 1 1
P 10450 5150
F 0 "#PWR0145" H 10450 4900 50  0001 C CNN
F 1 "GND" H 10450 5000 50  0000 C CNN
F 2 "" H 10450 5150 50  0001 C CNN
F 3 "" H 10450 5150 50  0001 C CNN
	1    10450 5150
	0    1    1    0   
$EndComp
Wire Wire Line
	10450 5150 10650 5150
Text HLabel 10650 5350 2    50   Input ~ 0
ADC_GND2
$Comp
L power:GND #PWR0146
U 1 1
P 10450 5350
F 0 "#PWR0146" H 10450 5100 50  0001 C CNN
F 1 "GND" H 10450 5200 50  0000 C CNN
F 2 "" H 10450 5350 50  0001 C CNN
F 3 "" H 10450 5350 50  0001 C CNN
	1    10450 5350
	0    1    1    0   
$EndComp
Wire Wire Line
	10450 5350 10650 5350
$Comp
L Device:R_Small R80
U 1 1
P 4350 3600
F 0 "R80" H 4380 3620 50  0000 L CNN
F 1 "51R 0603" H 4380 3560 50  0000 L CNN
F 2 "" H 4350 3600 50  0001 C CNN
F 3 "~" H 4350 3600 50  0001 C CNN
	1    4350 3600
	1    0    0    -1  
$EndComp
Wire Wire Line
	4350 3700 4350 3800
Connection ~ 4350 3800
Wire Wire Line
	4350 3800 4450 3800
Wire Wire Line
	4350 3500 4350 3400
Connection ~ 4350 3400
Wire Wire Line
	4350 3400 4450 3400
$EndSCHEMATC
